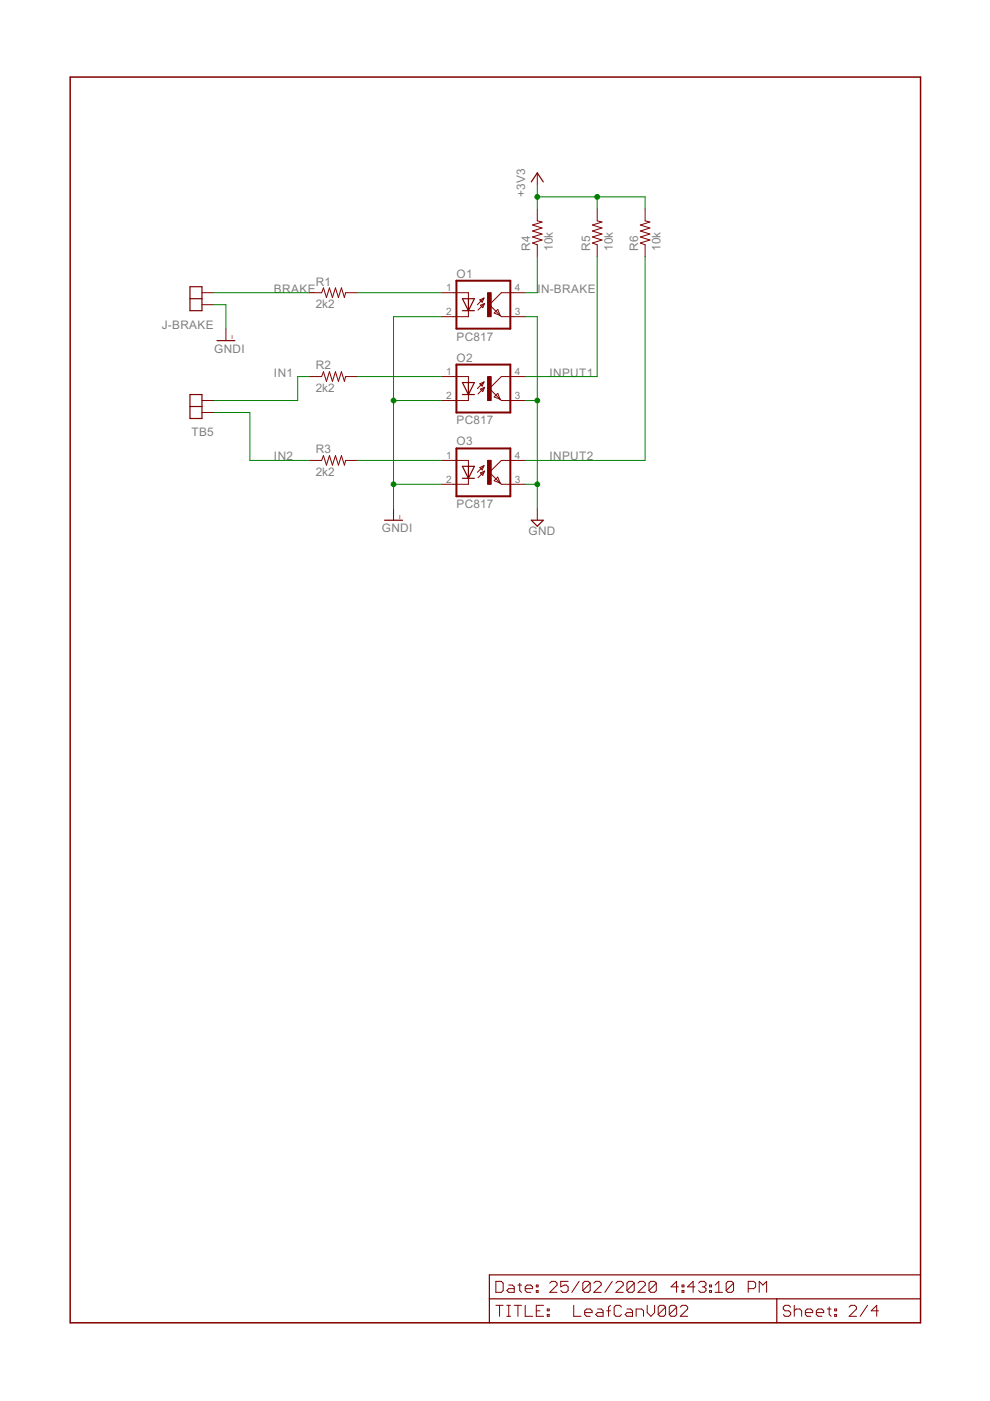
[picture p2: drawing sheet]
<svg xmlns="http://www.w3.org/2000/svg" width="210mm" height="297mm" viewBox="0 0 210 297" stroke-linecap="round" stroke-linejoin="round" font-family="sans-serif">
<g fill="none" stroke="#800000" stroke-width=".25">
<path d="M112.6 38.6l1.3-1.9 1.3 1.9M40.3 60.8h2.5v5.1h-2.5zM40.3 63.3h2.5M46 72.2h3.8M98 63.3h2.6l-1.3 2.6zM98 65.9h2.6M99.3 63.3v2.6M40.3 83.7h2.5v5h-2.5zM40.3 86.2h2.5M98 81.1h2.6l-1.3 2.6zM98 83.7h2.6M98 98.9h2.6l-1.3 2.5z"/>
<path d="M99.3 81.1v2.6M99.3 98.9v2.5M81.5 110.3h3.8M98 101.4h2.6M112.6 110.3h2.6l-1.3 1.3zM103.8 275.4h91.4M164.7 275.4v5.1M195.2 270.3h-91.4v10.2"/>
</g>
<g fill="none" stroke="#800000" stroke-width=".21">
<path d="M113.9 36.7v2.5M113.9 44.3v2.5l1 .3-2 .6 2 .6-2 .7 2 .6-2 .6 2 .7-2 .6 1 .4v2.5M126.6 44.3v2.5l1 .3-2 .6 2 .6-2 .7 2 .6-2 .6 2 .7-2 .6 1 .4v2.5M136.8 44.3v2.5l1 .3-2 .6 2 .6-2 .7 2 .6-2 .6 2 .7-2 .6 1 .4v2.5M42.8 62.1h2.6M42.8 64.6h2.6M47.9 69.7v2.5M65.7 62.1h2.5l.4-1.1 .6 2.1 .6-2.1 .7 2.1 .6-2.1 .7 2.1 .6-2.1 .6 2.1 .3-1h2.5M65.7 79.8h2.5l.4-1 .6 2.1 .6-2.1 .7 2.1 .6-2.1 .7 2.1 .6-2.1 .6 2.1 .3-1.1h2.5M93.6 62.1h5.7v1.2M93.6 79.8h5.7v1.3M99.3 65.9v1.2h-5.7"/>
<path d="M101.7 63.6l.9-.4-.4 .9zM101.9 64.7l.8-.4-.3 .9zM102.6 63.2l-1.4 1.4M102.7 64.3l-1.4 1.4M105.5 65.6l.5 1.3-1.2-.5zM111.4 62.1h-5.1l-2.5 2.5 2.5 2.5h5.1M111.4 79.8h-5.1l-2.5 2.6 2.5 2.5h5.1M42.8 84.9h2.6M42.8 87.5h2.6M65.7 97.6h2.5l.4-1 .6 2 .6-2 .7 2 .6-2 .7 2 .6-2 .6 2 .3-1h2.5M93.6 97.6h5.7v1.3M99.3 83.7v1.2h-5.7"/>
<path d="M101.7 81.4l.9-.4-.4 .9zM101.7 99.1l.9-.4-.4 .9zM101.9 82.5l.8-.4-.3 .9zM102.6 81l-1.4 1.4M102.6 98.7l-1.4 1.4M102.7 82.1l-1.4 1.4M102.7 99.9l-1.4 1.4M105.5 83.4l.5 1.3-1.2-.5zM111.4 97.6h-5.1l-2.5 2.5 2.5 2.6h5.1M83.4 107.8v2.5M99.3 101.4v1.3h-5.7M101.9 100.3l.8-.4-.3 .9z"/>
<path d="M105.5 101.2l.5 1.2-1.2-.5zM113.9 107.8v2.5M105.1 271.7h1.2l.4 .4v1.5l-.4 .4h-1.2zM105.1 276.8h1.6M105.9 276.8v2.3M107.5 276.8h.7M107.5 279.1h.7M107.9 272.5h.7l.4 .3v1.2h-1.1l-.4-.4 .4-.4h1.1M107.9 276.8v2.3M109 276.8h1.6M109.8 272.5h.8M109.8 276.8v2.3"/>
<path d="M110.2 272.1v1.5l.4 .4M111.4 273.2h1.5v-.4l-.4-.3h-.7l-.4 .3v.8l.4 .4h.7M111.4 276.8v2.3h1.5M113.7 273.6h.4v.4h-.4zM113.7 272.5h.4v.3h-.4zM113.7 277.9h.8M115.3 276.8h-1.6v2.3h1.6M116 277.5h.4v.4h-.4zM116 278.7h.4v.4h-.4zM116.6 272.1l.3-.4h.8l.4 .4v.4l-1.5 1.5h1.5M120.5 271.7h-1.6v1.1l.8-.3h.4l.4 .3v.8l-.4 .4h-.8l-.4-.4M121.6 276.8v2.3h1.6"/>
<path d="M122.8 271.7l-1.6 2.3M124 278.3h1.5v-.4l-.4-.4h-.7l-.4 .4v.8l.4 .4h.7M125.1 272.1v1.5l-.4 .4h-.7l-.4-.4M125.1 272.1l-.4-.4h-.7l-.4 .4v1.5M125.1 272.1l-1.5 1.5M125.9 272.1l.4-.4h.8l.4 .4v.4l-1.6 1.5h1.6M126.7 277.5h.8l.4 .4v1.2h-1.2l-.4-.4 .4-.4h1.2M128.7 277.9h.7M129.4 276.8l-.4 .3v2M129.8 271.7l-1.6 2.3M130.6 272.1l.4-.4h.8l.3 .4v.4l-1.5 1.5h1.5M131.8 277.1l-.4-.3h-.8l-.4 .3v1.6l.4 .4h.8l.4-.4"/>
<path d="M132.9 277.5h.8l.4 .4v1.2h-1.2l-.4-.4 .4-.4h1.2M134.5 272.1v1.5l-.4 .4h-.8l-.4-.4M134.5 272.1l-.4-.4h-.8l-.4 .4v1.5M134.5 272.1l-1.6 1.5M134.9 279.1v-1.6h1.2l.3 .4v1.2M135.3 272.1l.4-.4h.7l.4 .4v.4l-1.5 1.5h1.5M137.2 276.8v1.5l.8 .8 .8-.8v-1.5M139.1 272.1v1.5l-.3 .4h-.8l-.4-.4M139.1 272.1l-.3-.4h-.8l-.4 .4v1.5M139.1 272.1l-1.5 1.5M141.1 277.1l-.4-.3h-.7l-.4 .3v1.6M141.1 277.1v1.6l-.4 .4h-.7l-.4-.4"/>
<path d="M141.1 277.1l-1.5 1.6M143.5 277.1l-.4-.3h-.8l-.4 .3v1.6M143.5 277.1v1.6l-.4 .4h-.8l-.4-.4M143.5 277.1l-1.6 1.6M143.8 272.8h-1.5l1.1-1.1v2.3M144.2 277.1l.4-.3h.8l.4 .3v.4l-1.6 1.6h1.6M144.6 273.6h.4v.4h-.4zM144.6 272.5h.4v.3h-.4zM147.3 272.8h-1.5l1.2-1.1v2.3M148.1 272.1l.4-.4h.8l.4 .4v.4l-.4 .3M148.9 272.8h.4M149.3 272.8l.4 .4v.4l-.4 .4h-.8l-.4-.4"/>
<path d="M150.5 273.6h.4v.4h-.4zM150.5 272.5h.4v.3h-.4zM151.6 274h1.6M151.6 272.5l.8-.8v2.3M155.5 272.1v1.5l-.4 .4h-.8l-.3-.4M155.5 272.1l-.4-.4h-.8l-.3 .4v1.5M155.5 272.1l-1.5 1.5M158.6 273.2h1.2l.4-.4v-.7l-.4-.4h-1.2v2.3M161 274v-2.3l.8 .8 .7-.8v2.3M167.6 277.1l-.4-.3h-.7l-.4 .3v.4l.4 .4h.7l.4 .4v.4l-.4 .4h-.7l-.4-.4M168.4 276.8v2.3M168.4 277.9l.4-.4h.8l.4 .4v1.2"/>
<path d="M170.8 278.3h1.5v-.4l-.4-.4h-.8l-.3 .4v.8l.3 .4h.8M173.1 278.3h1.5v-.4l-.3-.4h-.8l-.4 .4v.8l.4 .4h.8M175.4 277.5h.8M175.8 277.1v1.6l.4 .4M177 277.5h.4v.4h-.4zM177 278.7h.4v.4h-.4zM180 277.1l.4-.3h.8l.4 .3v.4l-1.6 1.6h1.6M183.9 276.8l-1.5 2.3M186.3 277.9h-1.6l1.2-1.1v2.3"/>
</g>
<path d="M14.9 16.3h180.3v264.2h-180.3z" fill="none" stroke="#800000" stroke-width=".32"/>
<path d="M96.8 59.5h11.4v10.2h-11.4zM96.8 77.3h11.4v10.2h-11.4zM96.8 95.1h11.4v10.1h-11.4z" fill="none" stroke="#800000" stroke-width=".42"/>
<g fill="#800000" stroke="#800000" stroke-width=".21">
<path d="M103.4 62.1h.7v5h-.7z"/>
<path d="M103.4 79.8h.7v5.1h-.7z"/>
<path d="M103.4 97.6h.7v5.1h-.7z"/>
</g>
<g fill="none" stroke="#008000" stroke-width=".21">
<path d="M113.9 39.2v5.1M113.9 54.4v7.7h-2.5M113.9 41.7h22.9v2.6M126.6 54.4v25.4h-15.2M126.6 41.7v2.6M136.8 54.4v43.2h-25.4M45.4 62.1h20.3M45.4 64.6h2.5v5.1M65.7 79.8h-2.6v5.1h-17.7M75.8 79.8h17.8M75.8 62.1h17.8M93.6 67.1h-10.2v40.7"/>
<path d="M111.4 67.1h2.5v40.7M45.4 87.5h7.6v10.1h12.7M75.8 97.6h17.8M83.4 84.9h10.2M111.4 84.9h2.5M83.4 102.7h10.2M111.4 102.7h2.5"/>
</g>
<g fill="#008000" stroke="#008000" stroke-width=".21">
<circle cx="83.4" cy="84.9" r=".51"/>
<circle cx="83.4" cy="102.7" r=".51"/>
<circle cx="113.9" cy="41.7" r=".51"/>
<circle cx="126.6" cy="41.7" r=".51"/>
<circle cx="113.9" cy="102.7" r=".51"/>
<circle cx="113.9" cy="84.9" r=".51"/>
</g>
<g font-size="2.8" fill="#808080">
<text x="111.4" y="41.7" transform="rotate(-90 111.4 41.7)">+3V3</text>
<text x="112.4" y="53.1" transform="rotate(-90 112.4 53.1)">R4</text>
<text x="117.2" y="53.2" transform="rotate(-90 117.2 53.2)">10k</text>
<text x="125.1" y="53.1" transform="rotate(-90 125.1 53.1)">R5</text>
<text x="129.9" y="53.2" transform="rotate(-90 129.9 53.2)">10k</text>
<text x="135.3" y="53.1" transform="rotate(-90 135.3 53.1)">R6</text>
<text x="140.1" y="53.2" transform="rotate(-90 140.1 53.2)">10k</text>
<text x="96.8" y="58.9">O1</text>
<text x="58.1" y="62.1">BRAKE</text>
<text x="66.9" y="65.4">2k2</text>
<text x="67" y="60.6">R1</text>
<text x="114" y="62.1">I</text>
<text x="114.7" y="62.1">N-BRAKE</text>
<text x="34.3" y="69.7">J-BRAKE</text>
<text x="45.4" y="74.8">GNDI</text>
<text x="96.8" y="72.2">PC817</text>
<text x="96.8" y="76.7">O2</text>
<text x="58.1" y="79.8">IN1</text>
<text x="66.9" y="83.1">2k2</text>
<text x="67" y="78.3">R2</text>
<text x="116.5" y="79.8">INPUT1</text>
<text x="96.8" y="90">PC817</text>
<text x="40.6" y="92.5">TB5</text>
<text x="96.8" y="94.4">O3</text>
<text x="58.1" y="97.6">IN2</text>
<text x="66.9" y="100.9">2k2</text>
<text x="67" y="96.1">R3</text>
<text x="116.5" y="97.6">INPUT2</text>
<text x="96.8" y="107.8">PC817</text>
<text x="80.9" y="112.8">GNDI</text>
<text x="112.1" y="113.5">GND</text>
</g>
<g font-size="2.4" fill="#808080">
<text x="94.6" y="61.7">1</text>
<text x="109.2" y="61.7">4</text>
<text x="94.6" y="66.8">2</text>
<text x="109.2" y="66.8">3</text>
<text x="94.6" y="79.5">1</text>
<text x="109.2" y="79.5">4</text>
<text x="94.6" y="84.6">2</text>
<text x="109.2" y="84.6">3</text>
<text x="94.6" y="97.3">1</text>
<text x="109.2" y="97.3">4</text>
<text x="94.6" y="102.3">2</text>
<text x="109.2" y="102.3">3</text>
</g>
<g font-size="1.3" fill="#800000">
<text x="49.1" y="72">I</text>
<text x="84.6" y="110.1">I</text>
</g>
</svg>
